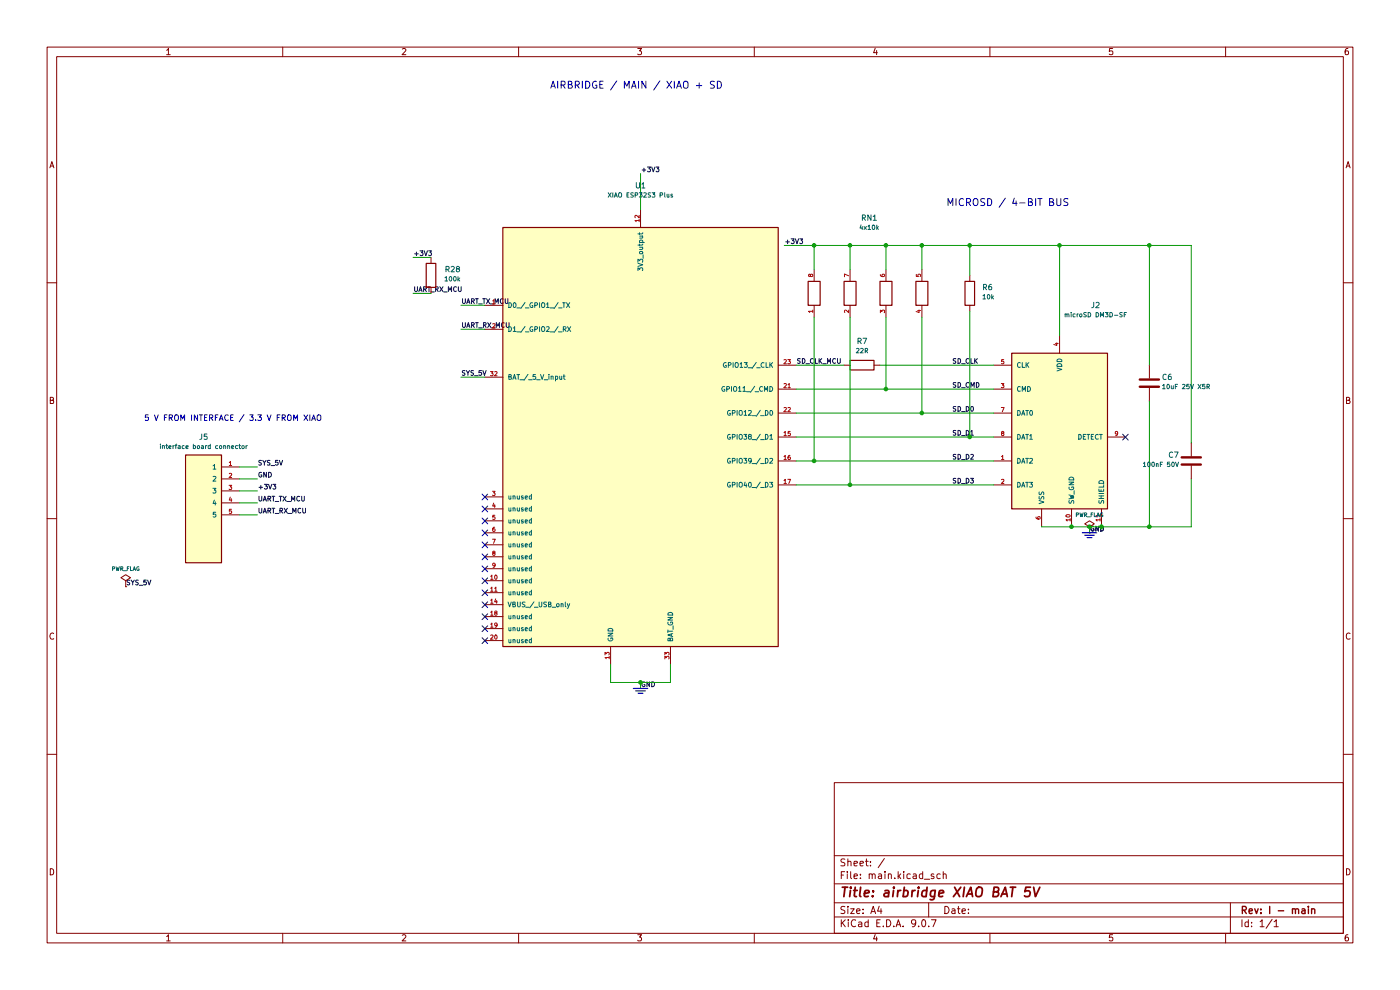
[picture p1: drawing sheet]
(kicad_sch
 (version 20250114)
 (generator "eeschema")
 (generator_version "9.0")
 (paper "A4")
 (title_block
  (title "airbridge XIAO BAT 5V")
  (rev "I - main"))
 (lib_symbols
  (symbol "Device:C"
   (pin_numbers (hide yes))
   (pin_names
    (offset 0.254)) (exclude_from_sim no) (in_bom yes) (on_board yes)
   (property "Reference" "C" (at 0.635 2.54 0) (effects (font (size 1.27 1.27)) (justify left)))
   (property "Value" "C" (at 0.635 -2.54 0) (effects (font (size 1.27 1.27)) (justify left)))
   (property "Footprint" "" (at 0.9652 -3.81 0) (effects (font (size 1.27 1.27)) (hide yes)))
   (property "Datasheet" "~" (at 0 0 0) (effects (font (size 1.27 1.27)) (hide yes)))
   (property "Description" "Unpolarized capacitor" (at 0 0 0) (effects (font (size 1.27 1.27)) (hide yes)))
   (symbol "C_0_1"
    (polyline (pts (xy -2.032 0.762) (xy 2.032 0.762)) (stroke (width 0.508) (type default)) (fill (type none)))
    (polyline (pts (xy -2.032 -0.762) (xy 2.032 -0.762)) (stroke (width 0.508) (type default)) (fill (type none))))
   (symbol "C_1_1"
    (pin passive line (at 0 3.81 270) (length 2.794) (name "~" (effects (font (size 1.27 1.27)))) (number "1" (effects (font (size 1.27 1.27)))))
    (pin passive line (at 0 -3.81 90) (length 2.794) (name "~" (effects (font (size 1.27 1.27)))) (number "2" (effects (font (size 1.27 1.27))))))
   (embedded_fonts no))
  (symbol "Device:D_Schottky"
   (pin_numbers (hide yes))
   (pin_names
    (offset 1.016) (hide yes)) (exclude_from_sim no) (in_bom yes) (on_board yes)
   (property "Reference" "D" (at 0 2.54 0) (effects (font (size 1.27 1.27))))
   (property "Value" "D_Schottky" (at 0 -2.54 0) (effects (font (size 1.27 1.27))))
   (property "Footprint" "" (at 0 0 0) (effects (font (size 1.27 1.27)) (hide yes)))
   (property "Datasheet" "~" (at 0 0 0) (effects (font (size 1.27 1.27)) (hide yes)))
   (property "Description" "Schottky diode" (at 0 0 0) (effects (font (size 1.27 1.27)) (hide yes)))
   (symbol "D_Schottky_0_1"
    (polyline (pts (xy -1.905 0.635) (xy -1.905 1.27) (xy -1.27 1.27) (xy -1.27 -1.27) (xy -0.635 -1.27) (xy -0.635 -0.635)) (stroke (width 0.254) (type default)) (fill (type none)))
    (polyline (pts (xy 1.27 1.27) (xy 1.27 -1.27) (xy -1.27 0) (xy 1.27 1.27)) (stroke (width 0.254) (type default)) (fill (type none)))
    (polyline (pts (xy 1.27 0) (xy -1.27 0)) (stroke (width 0) (type default)) (fill (type none))))
   (symbol "D_Schottky_1_1"
    (pin passive line (at -3.81 0 0) (length 2.54) (name "K" (effects (font (size 1.27 1.27)))) (number "1" (effects (font (size 1.27 1.27)))))
    (pin passive line (at 3.81 0 180) (length 2.54) (name "A" (effects (font (size 1.27 1.27)))) (number "2" (effects (font (size 1.27 1.27))))))
   (embedded_fonts no))
  (symbol "Device:D_Zener"
   (pin_numbers (hide yes))
   (pin_names
    (offset 1.016) (hide yes)) (exclude_from_sim no) (in_bom yes) (on_board yes)
   (property "Reference" "D" (at 0 2.54 0) (effects (font (size 1.27 1.27))))
   (property "Value" "D_Zener" (at 0 -2.54 0) (effects (font (size 1.27 1.27))))
   (property "Footprint" "" (at 0 0 0) (effects (font (size 1.27 1.27)) (hide yes)))
   (property "Datasheet" "~" (at 0 0 0) (effects (font (size 1.27 1.27)) (hide yes)))
   (property "Description" "Zener diode" (at 0 0 0) (effects (font (size 1.27 1.27)) (hide yes)))
   (symbol "D_Zener_0_1"
    (polyline (pts (xy -1.27 -1.27) (xy -1.27 1.27) (xy -0.762 1.27)) (stroke (width 0.254) (type default)) (fill (type none)))
    (polyline (pts (xy 1.27 0) (xy -1.27 0)) (stroke (width 0) (type default)) (fill (type none)))
    (polyline (pts (xy 1.27 -1.27) (xy 1.27 1.27) (xy -1.27 0) (xy 1.27 -1.27)) (stroke (width 0.254) (type default)) (fill (type none))))
   (symbol "D_Zener_1_1"
    (pin passive line (at -3.81 0 0) (length 2.54) (name "K" (effects (font (size 1.27 1.27)))) (number "1" (effects (font (size 1.27 1.27)))))
    (pin passive line (at 3.81 0 180) (length 2.54) (name "A" (effects (font (size 1.27 1.27)))) (number "2" (effects (font (size 1.27 1.27))))))
   (embedded_fonts no))
  (symbol "Device:L"
   (pin_numbers (hide yes))
   (pin_names
    (offset 1.016) (hide yes)) (exclude_from_sim no) (in_bom yes) (on_board yes)
   (property "Reference" "L" (at -1.27 0 90) (effects (font (size 1.27 1.27))))
   (property "Value" "L" (at 1.905 0 90) (effects (font (size 1.27 1.27))))
   (property "Footprint" "" (at 0 0 0) (effects (font (size 1.27 1.27)) (hide yes)))
   (property "Datasheet" "~" (at 0 0 0) (effects (font (size 1.27 1.27)) (hide yes)))
   (property "Description" "Inductor" (at 0 0 0) (effects (font (size 1.27 1.27)) (hide yes)))
   (symbol "L_0_1"
    (arc (start 0 2.54) (mid 0.6323 1.905) (end 0 1.27) (stroke (width 0) (type default)) (fill (type none)))
    (arc (start 0 1.27) (mid 0.6323 0.635) (end 0 0) (stroke (width 0) (type default)) (fill (type none)))
    (arc (start 0 0) (mid 0.6323 -0.635) (end 0 -1.27) (stroke (width 0) (type default)) (fill (type none)))
    (arc (start 0 -1.27) (mid 0.6323 -1.905) (end 0 -2.54) (stroke (width 0) (type default)) (fill (type none))))
   (symbol "L_1_1"
    (pin passive line (at 0 3.81 270) (length 1.27) (name "1" (effects (font (size 1.27 1.27)))) (number "1" (effects (font (size 1.27 1.27)))))
    (pin passive line (at 0 -3.81 90) (length 1.27) (name "2" (effects (font (size 1.27 1.27)))) (number "2" (effects (font (size 1.27 1.27))))))
   (embedded_fonts no))
  (symbol "Device:R"
   (pin_numbers (hide yes))
   (pin_names
    (offset 0)) (exclude_from_sim no) (in_bom yes) (on_board yes)
   (property "Reference" "R" (at 2.032 0 90) (effects (font (size 1.27 1.27))))
   (property "Value" "R" (at 0 0 90) (effects (font (size 1.27 1.27))))
   (property "Footprint" "" (at -1.778 0 90) (effects (font (size 1.27 1.27)) (hide yes)))
   (property "Datasheet" "~" (at 0 0 0) (effects (font (size 1.27 1.27)) (hide yes)))
   (property "Description" "Resistor" (at 0 0 0) (effects (font (size 1.27 1.27)) (hide yes)))
   (symbol "R_0_1"
    (rectangle (start -1.016 -2.54) (end 1.016 2.54) (stroke (width 0.254) (type default)) (fill (type none))))
   (symbol "R_1_1"
    (pin passive line (at 0 3.81 270) (length 1.27) (name "~" (effects (font (size 1.27 1.27)))) (number "1" (effects (font (size 1.27 1.27)))))
    (pin passive line (at 0 -3.81 90) (length 1.27) (name "~" (effects (font (size 1.27 1.27)))) (number "2" (effects (font (size 1.27 1.27))))))
   (embedded_fonts no))
  (symbol "Transistor_BJT:Q_NPN_BEC"
   (pin_names
    (offset 0) (hide yes)) (exclude_from_sim no) (in_bom yes) (on_board yes)
   (property "Reference" "Q" (at 5.08 1.27 0) (effects (font (size 1.27 1.27)) (justify left)))
   (property "Value" "Q_NPN_BEC" (at 5.08 -1.27 0) (effects (font (size 1.27 1.27)) (justify left)))
   (property "Footprint" "" (at 5.08 2.54 0) (effects (font (size 1.27 1.27)) (hide yes)))
   (property "Datasheet" "~" (at 0 0 0) (effects (font (size 1.27 1.27)) (hide yes)))
   (property "Description" "NPN transistor, base/emitter/collector" (at 0 0 0) (effects (font (size 1.27 1.27)) (hide yes)))
   (property "Sim.Device" "NPN" (at 0 0 0) (effects (font (size 1.27 1.27)) (hide yes)))
   (property "Sim.Pins" "1=B 2=E 3=C" (at 0 0 0) (effects (font (size 1.27 1.27)) (hide yes)))
   (symbol "Q_NPN_BEC_0_1"
    (polyline (pts (xy -2.54 0) (xy 0.635 0)) (stroke (width 0) (type default)) (fill (type none)))
    (polyline (pts (xy 0.635 1.905) (xy 0.635 -1.905)) (stroke (width 0.508) (type default)) (fill (type none)))
    (circle (center 1.27 0) (radius 2.8194) (stroke (width 0.254) (type default)) (fill (type none))))
   (symbol "Q_NPN_BEC_1_1"
    (polyline (pts (xy 0.635 0.635) (xy 2.54 2.54)) (stroke (width 0) (type default)) (fill (type none)))
    (polyline (pts (xy 0.635 -0.635) (xy 2.54 -2.54)) (stroke (width 0) (type default)) (fill (type none)))
    (polyline (pts (xy 1.27 -1.778) (xy 1.778 -1.27) (xy 2.286 -2.286) (xy 1.27 -1.778)) (stroke (width 0) (type default)) (fill (type outline)))
    (pin input line (at -5.08 0 0) (length 2.54) (name "B" (effects (font (size 1.27 1.27)))) (number "1" (effects (font (size 1.27 1.27)))))
    (pin passive line (at 2.54 5.08 270) (length 2.54) (name "C" (effects (font (size 1.27 1.27)))) (number "3" (effects (font (size 1.27 1.27)))))
    (pin passive line (at 2.54 -5.08 90) (length 2.54) (name "E" (effects (font (size 1.27 1.27)))) (number "2" (effects (font (size 1.27 1.27))))))
   (embedded_fonts no))
  (symbol "airbridge:Interboard"
   (pin_names
    (offset 0.762)) (exclude_from_sim no) (in_bom yes) (on_board yes)
   (property "Reference" "U" (at 0 0 0) (effects (font (size 1 1))))
   (property "Value" "Interboard" (at 0 0 0) (effects (font (size 1 1))))
   (property "Footprint" "" (at 0 0 0) (effects (font (size 1.27 1.27)) (hide yes)))
   (property "Datasheet" "" (at 0 0 0) (effects (font (size 1.27 1.27)) (hide yes)))
   (property "Description" "" (at 0 0 0) (effects (font (size 1.27 1.27)) (hide yes)))
   (symbol "Interboard_0_1"
    (rectangle (start -3.81 11.43) (end 3.81 -11.43) (stroke (width 0.254) (type default)) (fill (type background))))
   (symbol "Interboard_1_1"
    (pin passive line (at 7.62 8.89 180) (length 3.81) (name "1" (effects (font (size 1 1)))) (number "1" (effects (font (size 0.9 0.9)))))
    (pin passive line (at 7.62 6.35 180) (length 3.81) (name "2" (effects (font (size 1 1)))) (number "2" (effects (font (size 0.9 0.9)))))
    (pin passive line (at 7.62 3.81 180) (length 3.81) (name "3" (effects (font (size 1 1)))) (number "3" (effects (font (size 0.9 0.9)))))
    (pin passive line (at 7.62 1.27 180) (length 3.81) (name "4" (effects (font (size 1 1)))) (number "4" (effects (font (size 0.9 0.9)))))
    (pin passive line (at 7.62 -1.27 180) (length 3.81) (name "5" (effects (font (size 1 1)))) (number "5" (effects (font (size 0.9 0.9))))))
   (embedded_fonts no))
  (symbol "airbridge:J2"
   (pin_names
    (offset 0.762)) (exclude_from_sim no) (in_bom yes) (on_board yes)
   (property "Reference" "U" (at 0 0 0) (effects (font (size 1 1))))
   (property "Value" "J2" (at 0 0 0) (effects (font (size 1 1))))
   (property "Footprint" "" (at 0 0 0) (effects (font (size 1.27 1.27)) (hide yes)))
   (property "Datasheet" "" (at 0 0 0) (effects (font (size 1.27 1.27)) (hide yes)))
   (property "Description" "" (at 0 0 0) (effects (font (size 1.27 1.27)) (hide yes)))
   (symbol "J2_0_1"
    (rectangle (start -10.16 17.78) (end 10.16 -15.24) (stroke (width 0.254) (type default)) (fill (type background))))
   (symbol "J2_1_1"
    (pin input line (at -13.97 15.24 0) (length 3.81) (name "CLK" (effects (font (size 1 1)))) (number "5" (effects (font (size 0.9 0.9)))))
    (pin bidirectional line (at -13.97 10.16 0) (length 3.81) (name "CMD" (effects (font (size 1 1)))) (number "3" (effects (font (size 0.9 0.9)))))
    (pin bidirectional line (at -13.97 5.08 0) (length 3.81) (name "DAT0" (effects (font (size 1 1)))) (number "7" (effects (font (size 0.9 0.9)))))
    (pin bidirectional line (at -13.97 0 0) (length 3.81) (name "DAT1" (effects (font (size 1 1)))) (number "8" (effects (font (size 0.9 0.9)))))
    (pin bidirectional line (at -13.97 -5.08 0) (length 3.81) (name "DAT2" (effects (font (size 1 1)))) (number "1" (effects (font (size 0.9 0.9)))))
    (pin bidirectional line (at -13.97 -10.16 0) (length 3.81) (name "DAT3" (effects (font (size 1 1)))) (number "2" (effects (font (size 0.9 0.9)))))
    (pin power_in line (at -3.81 -19.05 90) (length 3.81) (name "VSS" (effects (font (size 1 1)))) (number "6" (effects (font (size 0.9 0.9)))))
    (pin power_in line (at 0 21.59 270) (length 3.81) (name "VDD" (effects (font (size 1 1)))) (number "4" (effects (font (size 0.9 0.9)))))
    (pin passive line (at 2.54 -19.05 90) (length 3.81) (name "SW_GND" (effects (font (size 1 1)))) (number "10" (effects (font (size 0.9 0.9)))))
    (pin passive line (at 8.89 -19.05 90) (length 3.81) (name "SHIELD" (effects (font (size 1 1)))) (number "11" (effects (font (size 0.9 0.9)))))
    (pin passive line (at 13.97 0 180) (length 3.81) (name "DETECT" (effects (font (size 1 1)))) (number "9" (effects (font (size 0.9 0.9))))))
   (embedded_fonts no))
  (symbol "airbridge:SDPullups"
   (pin_names (hide yes)) (exclude_from_sim no) (in_bom yes) (on_board yes)
   (property "Reference" "RN" (at 0 0 0) (effects (font (size 1 1))))
   (property "Value" "4x10k" (at 0 0 0) (effects (font (size 1 1))))
   (property "Footprint" "" (at 0 0 0) (effects (font (size 1.27 1.27)) (hide yes)))
   (property "Datasheet" "" (at 0 0 0) (effects (font (size 1.27 1.27)) (hide yes)))
   (property "Description" "" (at 0 0 0) (effects (font (size 1.27 1.27)) (hide yes)))
   (symbol "SDPullups_0_1"
    (rectangle (start -1.27 2.54) (end 1.27 -2.54) (stroke (width 0.254) (type default)) (fill (type none)))
    (rectangle (start 6.35 2.54) (end 8.89 -2.54) (stroke (width 0.254) (type default)) (fill (type none)))
    (rectangle (start 13.97 2.54) (end 16.51 -2.54) (stroke (width 0.254) (type default)) (fill (type none)))
    (rectangle (start 21.59 2.54) (end 24.13 -2.54) (stroke (width 0.254) (type default)) (fill (type none))))
   (symbol "SDPullups_1_1"
    (pin passive line (at 0 5.08 270) (length 2.54) (name "~" (effects (font (size 1 1)))) (number "8" (effects (font (size 0.9 0.9)))))
    (pin passive line (at 0 -5.08 90) (length 2.54) (name "~" (effects (font (size 1 1)))) (number "1" (effects (font (size 0.9 0.9)))))
    (pin passive line (at 7.62 5.08 270) (length 2.54) (name "~" (effects (font (size 1 1)))) (number "7" (effects (font (size 0.9 0.9)))))
    (pin passive line (at 7.62 -5.08 90) (length 2.54) (name "~" (effects (font (size 1 1)))) (number "2" (effects (font (size 0.9 0.9)))))
    (pin passive line (at 15.24 5.08 270) (length 2.54) (name "~" (effects (font (size 1 1)))) (number "6" (effects (font (size 0.9 0.9)))))
    (pin passive line (at 15.24 -5.08 90) (length 2.54) (name "~" (effects (font (size 1 1)))) (number "3" (effects (font (size 0.9 0.9)))))
    (pin passive line (at 22.86 5.08 270) (length 2.54) (name "~" (effects (font (size 1 1)))) (number "5" (effects (font (size 0.9 0.9)))))
    (pin passive line (at 22.86 -5.08 90) (length 2.54) (name "~" (effects (font (size 1 1)))) (number "4" (effects (font (size 0.9 0.9))))))
   (embedded_fonts no))
  (symbol "airbridge:U1"
   (pin_names
    (offset 0.762)) (exclude_from_sim no) (in_bom yes) (on_board yes)
   (property "Reference" "U" (at 0 0 0) (effects (font (size 1 1))))
   (property "Value" "U1" (at 0 0 0) (effects (font (size 1 1))))
   (property "Footprint" "" (at 0 0 0) (effects (font (size 1.27 1.27)) (hide yes)))
   (property "Datasheet" "" (at 0 0 0) (effects (font (size 1.27 1.27)) (hide yes)))
   (property "Description" "" (at 0 0 0) (effects (font (size 1.27 1.27)) (hide yes)))
   (symbol "U1_0_1"
    (rectangle (start -29.21 44.45) (end 29.21 -44.45) (stroke (width 0.254) (type default)) (fill (type background))))
   (symbol "U1_1_1"
    (pin output line (at -33.02 27.94 0) (length 3.81) (name "D0_/_GPIO1_/_TX" (effects (font (size 1 1)))) (number "1" (effects (font (size 0.9 0.9)))))
    (pin input line (at -33.02 22.86 0) (length 3.81) (name "D1_/_GPIO2_/_RX" (effects (font (size 1 1)))) (number "2" (effects (font (size 0.9 0.9)))))
    (pin power_in line (at -33.02 12.7 0) (length 3.81) (name "BAT_/_5_V_input" (effects (font (size 1 1)))) (number "32" (effects (font (size 0.9 0.9)))))
    (pin passive line (at -33.02 -12.7 0) (length 3.81) (name "unused" (effects (font (size 1 1)))) (number "3" (effects (font (size 0.9 0.9)))))
    (pin passive line (at -33.02 -15.24 0) (length 3.81) (name "unused" (effects (font (size 1 1)))) (number "4" (effects (font (size 0.9 0.9)))))
    (pin passive line (at -33.02 -17.78 0) (length 3.81) (name "unused" (effects (font (size 1 1)))) (number "5" (effects (font (size 0.9 0.9)))))
    (pin passive line (at -33.02 -20.32 0) (length 3.81) (name "unused" (effects (font (size 1 1)))) (number "6" (effects (font (size 0.9 0.9)))))
    (pin passive line (at -33.02 -22.86 0) (length 3.81) (name "unused" (effects (font (size 1 1)))) (number "7" (effects (font (size 0.9 0.9)))))
    (pin passive line (at -33.02 -25.4 0) (length 3.81) (name "unused" (effects (font (size 1 1)))) (number "8" (effects (font (size 0.9 0.9)))))
    (pin passive line (at -33.02 -27.94 0) (length 3.81) (name "unused" (effects (font (size 1 1)))) (number "9" (effects (font (size 0.9 0.9)))))
    (pin passive line (at -33.02 -30.48 0) (length 3.81) (name "unused" (effects (font (size 1 1)))) (number "10" (effects (font (size 0.9 0.9)))))
    (pin passive line (at -33.02 -33.02 0) (length 3.81) (name "unused" (effects (font (size 1 1)))) (number "11" (effects (font (size 0.9 0.9)))))
    (pin passive line (at -33.02 -35.56 0) (length 3.81) (name "VBUS_/_USB_only" (effects (font (size 1 1)))) (number "14" (effects (font (size 0.9 0.9)))))
    (pin passive line (at -33.02 -38.1 0) (length 3.81) (name "unused" (effects (font (size 1 1)))) (number "18" (effects (font (size 0.9 0.9)))))
    (pin passive line (at -33.02 -40.64 0) (length 3.81) (name "unused" (effects (font (size 1 1)))) (number "19" (effects (font (size 0.9 0.9)))))
    (pin passive line (at -33.02 -43.18 0) (length 3.81) (name "unused" (effects (font (size 1 1)))) (number "20" (effects (font (size 0.9 0.9)))))
    (pin power_in line (at -6.35 -48.26 90) (length 3.81) (name "GND" (effects (font (size 1 1)))) (number "13" (effects (font (size 0.9 0.9)))))
    (pin power_out line (at 0 48.26 270) (length 3.81) (name "3V3_output" (effects (font (size 1 1)))) (number "12" (effects (font (size 0.9 0.9)))))
    (pin power_in line (at 6.35 -48.26 90) (length 3.81) (name "BAT_GND" (effects (font (size 1 1)))) (number "33" (effects (font (size 0.9 0.9)))))
    (pin bidirectional line (at 33.02 15.24 180) (length 3.81) (name "GPIO13_/_CLK" (effects (font (size 1 1)))) (number "23" (effects (font (size 0.9 0.9)))))
    (pin bidirectional line (at 33.02 10.16 180) (length 3.81) (name "GPIO11_/_CMD" (effects (font (size 1 1)))) (number "21" (effects (font (size 0.9 0.9)))))
    (pin bidirectional line (at 33.02 5.08 180) (length 3.81) (name "GPIO12_/_D0" (effects (font (size 1 1)))) (number "22" (effects (font (size 0.9 0.9)))))
    (pin bidirectional line (at 33.02 0 180) (length 3.81) (name "GPIO38_/_D1" (effects (font (size 1 1)))) (number "15" (effects (font (size 0.9 0.9)))))
    (pin bidirectional line (at 33.02 -5.08 180) (length 3.81) (name "GPIO39_/_D2" (effects (font (size 1 1)))) (number "16" (effects (font (size 0.9 0.9)))))
    (pin bidirectional line (at 33.02 -10.16 180) (length 3.81) (name "GPIO40_/_D3" (effects (font (size 1 1)))) (number "17" (effects (font (size 0.9 0.9))))))
   (embedded_fonts no))
  (symbol "power:PWR_FLAG"
   (power)
   (pin_numbers (hide yes))
   (pin_names
    (offset 0) (hide yes)) (exclude_from_sim no) (in_bom yes) (on_board yes)
   (property "Reference" "#FLG" (at 0 1.905 0) (effects (font (size 1.27 1.27)) (hide yes)))
   (property "Value" "PWR_FLAG" (at 0 3.81 0) (effects (font (size 1.27 1.27))))
   (property "Footprint" "" (at 0 0 0) (effects (font (size 1.27 1.27)) (hide yes)))
   (property "Datasheet" "~" (at 0 0 0) (effects (font (size 1.27 1.27)) (hide yes)))
   (property "Description" "Special symbol for telling ERC where power comes from" (at 0 0 0) (effects (font (size 1.27 1.27)) (hide yes)))
   (symbol "PWR_FLAG_0_0"
    (pin power_out line (at 0 0 90) (length 0) (name "~" (effects (font (size 1.27 1.27)))) (number "1" (effects (font (size 1.27 1.27))))))
   (symbol "PWR_FLAG_0_1"
    (polyline (pts (xy 0 0) (xy 0 1.27) (xy -1.016 1.905) (xy 0 2.54) (xy 1.016 1.905) (xy 0 1.27)) (stroke (width 0) (type default)) (fill (type none))))
   (embedded_fonts no)))
 (text "MICROSD / 4-BIT BUS"
  (exclude_from_sim no)
  (at 200.66 43.18 0)
  (effects (font (size 1.5 1.5)) (justify left)))
 (text "AIRBRIDGE / MAIN / XIAO + SD"
  (exclude_from_sim no)
  (at 116.586 18.288 0)
  (effects (font (size 1.5 1.5)) (justify left)))
 (text "5 V FROM INTERFACE / 3.3 V FROM XIAO"
  (exclude_from_sim no)
  (at 30.48 88.9 0)
  (effects (font (size 1.2 1.2)) (justify left)))
 (junction
  (at 224.79 52.07)
  (diameter 0)
  (color 0 0 0 0))
 (junction
  (at 187.96 52.07)
  (diameter 0)
  (color 0 0 0 0))
 (junction
  (at 180.34 52.07)
  (diameter 0)
  (color 0 0 0 0))
 (junction
  (at 180.34 102.87)
  (diameter 0)
  (color 0 0 0 0))
 (junction
  (at 243.84 52.07)
  (diameter 0)
  (color 0 0 0 0))
 (junction
  (at 227.33 111.76)
  (diameter 0)
  (color 0 0 0 0))
 (junction
  (at 233.68 111.76)
  (diameter 0)
  (color 0 0 0 0))
 (junction
  (at 205.74 52.07)
  (diameter 0)
  (color 0 0 0 0))
 (junction
  (at 195.58 87.63)
  (diameter 0)
  (color 0 0 0 0))
 (junction
  (at 205.74 92.71)
  (diameter 0)
  (color 0 0 0 0))
 (junction
  (at 231.14 111.76)
  (diameter 0)
  (color 0 0 0 0))
 (junction
  (at 195.58 52.07)
  (diameter 0)
  (color 0 0 0 0))
 (junction
  (at 172.72 97.79)
  (diameter 0)
  (color 0 0 0 0))
 (junction
  (at 135.89 144.78)
  (diameter 0)
  (color 0 0 0 0))
 (junction
  (at 243.84 111.76)
  (diameter 0)
  (color 0 0 0 0))
 (junction
  (at 187.96 82.55)
  (diameter 0)
  (color 0 0 0 0))
 (junction
  (at 172.72 52.07)
  (diameter 0)
  (color 0 0 0 0))
 (no_connect
  (at 102.87 105.41))
 (no_connect
  (at 102.87 107.95))
 (no_connect
  (at 102.87 118.11))
 (no_connect
  (at 102.87 110.49))
 (no_connect
  (at 102.87 133.35))
 (no_connect
  (at 102.87 120.65))
 (no_connect
  (at 102.87 113.03))
 (no_connect
  (at 238.76 92.71))
 (no_connect
  (at 102.87 128.27))
 (no_connect
  (at 102.87 115.57))
 (no_connect
  (at 102.87 123.19))
 (no_connect
  (at 102.87 135.89))
 (no_connect
  (at 102.87 125.73))
 (no_connect
  (at 102.87 130.81))
 (wire
  (pts (xy 252.73 52.07) (xy 252.73 93.98))
  (stroke (width 0) (type default)))
 (wire
  (pts (xy 135.89 144.78) (xy 135.89 146.05))
  (stroke (width 0) (type default)))
 (wire
  (pts (xy 142.24 140.97) (xy 142.24 144.78))
  (stroke (width 0) (type default)))
 (wire
  (pts (xy 195.58 52.07) (xy 195.58 57.15))
  (stroke (width 0) (type default)))
 (wire
  (pts (xy 180.34 52.07) (xy 180.34 57.15))
  (stroke (width 0) (type default)))
 (wire
  (pts (xy 186.69 77.47) (xy 210.82 77.47))
  (stroke (width 0) (type default)))
 (wire
  (pts (xy 187.96 67.31) (xy 187.96 82.55))
  (stroke (width 0) (type default)))
 (wire
  (pts (xy 220.98 111.76) (xy 227.33 111.76))
  (stroke (width 0) (type default)))
 (wire
  (pts (xy 187.96 52.07) (xy 195.58 52.07))
  (stroke (width 0) (type default)))
 (wire
  (pts (xy 168.91 87.63) (xy 195.58 87.63))
  (stroke (width 0) (type default)))
 (polyline
  (pts (xy 134.874 146.558) (xy 136.906 146.558))
  (stroke (width 0.254) (type default)))
 (wire
  (pts (xy 102.87 80.01) (xy 97.79 80.01))
  (stroke (width 0) (type default)))
 (wire
  (pts (xy 172.72 67.31) (xy 172.72 97.79))
  (stroke (width 0) (type default)))
 (wire
  (pts (xy 168.91 82.55) (xy 187.96 82.55))
  (stroke (width 0) (type default)))
 (wire
  (pts (xy 224.79 52.07) (xy 243.84 52.07))
  (stroke (width 0) (type default)))
 (wire
  (pts (xy 102.87 64.77) (xy 97.79 64.77))
  (stroke (width 0) (type default)))
 (wire
  (pts (xy 180.34 102.87) (xy 210.82 102.87))
  (stroke (width 0) (type default)))
 (wire
  (pts (xy 50.8 104.14) (xy 54.61 104.14))
  (stroke (width 0) (type default)))
 (wire
  (pts (xy 166.37 52.07) (xy 172.72 52.07))
  (stroke (width 0) (type default)))
 (wire
  (pts (xy 168.91 77.47) (xy 179.07 77.47))
  (stroke (width 0) (type default)))
 (wire
  (pts (xy 102.87 69.85) (xy 97.79 69.85))
  (stroke (width 0) (type default)))
 (wire
  (pts (xy 233.68 111.76) (xy 243.84 111.76))
  (stroke (width 0) (type default)))
 (wire
  (pts (xy 227.33 111.76) (xy 231.14 111.76))
  (stroke (width 0) (type default)))
 (wire
  (pts (xy 91.44 54.61) (xy 87.63 54.61))
  (stroke (width 0) (type default)))
 (wire
  (pts (xy 172.72 97.79) (xy 210.82 97.79))
  (stroke (width 0) (type default)))
 (polyline
  (pts (xy 230.632 114.046) (xy 231.648 114.046))
  (stroke (width 0.254) (type default)))
 (wire
  (pts (xy 129.54 144.78) (xy 135.89 144.78))
  (stroke (width 0) (type default)))
 (wire
  (pts (xy 243.84 52.07) (xy 243.84 77.47))
  (stroke (width 0) (type default)))
 (wire
  (pts (xy 135.89 44.45) (xy 135.89 36.83))
  (stroke (width 0) (type default)))
 (wire
  (pts (xy 205.74 52.07) (xy 205.74 58.42))
  (stroke (width 0) (type default)))
 (wire
  (pts (xy 187.96 82.55) (xy 210.82 82.55))
  (stroke (width 0) (type default)))
 (wire
  (pts (xy 243.84 52.07) (xy 252.73 52.07))
  (stroke (width 0) (type default)))
 (wire
  (pts (xy 172.72 52.07) (xy 180.34 52.07))
  (stroke (width 0) (type default)))
 (wire
  (pts (xy 50.8 106.68) (xy 54.61 106.68))
  (stroke (width 0) (type default)))
 (wire
  (pts (xy 205.74 92.71) (xy 210.82 92.71))
  (stroke (width 0) (type default)))
 (wire
  (pts (xy 129.54 140.97) (xy 129.54 144.78))
  (stroke (width 0) (type default)))
 (wire
  (pts (xy 180.34 52.07) (xy 187.96 52.07))
  (stroke (width 0) (type default)))
 (wire
  (pts (xy 231.14 111.76) (xy 233.68 111.76))
  (stroke (width 0) (type default)))
 (wire
  (pts (xy 172.72 52.07) (xy 172.72 57.15))
  (stroke (width 0) (type default)))
 (wire
  (pts (xy 205.74 66.04) (xy 205.74 92.71))
  (stroke (width 0) (type default)))
 (polyline
  (pts (xy 229.616 113.03) (xy 232.664 113.03))
  (stroke (width 0.254) (type default)))
 (wire
  (pts (xy 187.96 52.07) (xy 187.96 57.15))
  (stroke (width 0) (type default)))
 (wire
  (pts (xy 50.8 109.22) (xy 54.61 109.22))
  (stroke (width 0) (type default)))
 (wire
  (pts (xy 50.8 99.06) (xy 54.61 99.06))
  (stroke (width 0) (type default)))
 (wire
  (pts (xy 91.44 62.23) (xy 87.63 62.23))
  (stroke (width 0) (type default)))
 (wire
  (pts (xy 135.89 144.78) (xy 142.24 144.78))
  (stroke (width 0) (type default)))
 (wire
  (pts (xy 168.91 97.79) (xy 172.72 97.79))
  (stroke (width 0) (type default)))
 (wire
  (pts (xy 243.84 85.09) (xy 243.84 111.76))
  (stroke (width 0) (type default)))
 (wire
  (pts (xy 243.84 111.76) (xy 252.73 111.76))
  (stroke (width 0) (type default)))
 (polyline
  (pts (xy 134.366 146.05) (xy 137.414 146.05))
  (stroke (width 0.254) (type default)))
 (wire
  (pts (xy 168.91 102.87) (xy 180.34 102.87))
  (stroke (width 0) (type default)))
 (wire
  (pts (xy 195.58 87.63) (xy 210.82 87.63))
  (stroke (width 0) (type default)))
 (wire
  (pts (xy 168.91 92.71) (xy 205.74 92.71))
  (stroke (width 0) (type default)))
 (polyline
  (pts (xy 135.382 147.066) (xy 136.398 147.066))
  (stroke (width 0.254) (type default)))
 (wire
  (pts (xy 231.14 111.76) (xy 231.14 113.03))
  (stroke (width 0) (type default)))
 (wire
  (pts (xy 50.8 101.6) (xy 54.61 101.6))
  (stroke (width 0) (type default)))
 (wire
  (pts (xy 252.73 101.6) (xy 252.73 111.76))
  (stroke (width 0) (type default)))
 (wire
  (pts (xy 195.58 67.31) (xy 195.58 87.63))
  (stroke (width 0) (type default)))
 (wire
  (pts (xy 180.34 67.31) (xy 180.34 102.87))
  (stroke (width 0) (type default)))
 (wire
  (pts (xy 195.58 52.07) (xy 205.74 52.07))
  (stroke (width 0) (type default)))
 (wire
  (pts (xy 205.74 52.07) (xy 224.79 52.07))
  (stroke (width 0) (type default)))
 (wire
  (pts (xy 224.79 52.07) (xy 224.79 71.12))
  (stroke (width 0) (type default)))
 (polyline
  (pts (xy 230.124 113.538) (xy 232.156 113.538))
  (stroke (width 0.254) (type default)))
 (label "SYS_5V"
  (at 54.61 99.06 0)
  (effects (font (size 1 1)) (justify left bottom)))
 (label "SD_D1"
  (at 201.93 92.71 0)
  (effects (font (size 1 1)) (justify left bottom)))
 (label "+3V3"
  (at 166.37 52.07 0)
  (effects (font (size 1 1)) (justify left bottom)))
 (label "SD_CMD"
  (at 201.93 82.55 0)
  (effects (font (size 1 1)) (justify left bottom)))
 (label "SYS_5V"
  (at 97.79 80.01 0)
  (effects (font (size 1 1)) (justify left bottom)))
 (label "GND"
  (at 54.61 101.6 0)
  (effects (font (size 1 1)) (justify left bottom)))
 (label "GND"
  (at 135.89 146.05 0)
  (effects (font (size 1 1)) (justify left bottom)))
 (label "SD_CLK"
  (at 201.93 77.47 0)
  (effects (font (size 1 1)) (justify left bottom)))
 (label "SD_CLK_MCU"
  (at 168.91 77.47 0)
  (effects (font (size 1 1)) (justify left bottom)))
 (label "UART_RX_MCU"
  (at 97.79 69.85 0)
  (effects (font (size 1 1)) (justify left bottom)))
 (label "+3V3"
  (at 135.89 36.83 0)
  (effects (font (size 1 1)) (justify left bottom)))
 (label "GND"
  (at 231.14 113.03 0)
  (effects (font (size 1 1)) (justify left bottom)))
 (label "SD_D2"
  (at 201.93 97.79 0)
  (effects (font (size 1 1)) (justify left bottom)))
 (label "UART_RX_MCU"
  (at 54.61 109.22 0)
  (effects (font (size 1 1)) (justify left bottom)))
 (label "UART_TX_MCU"
  (at 97.79 64.77 0)
  (effects (font (size 1 1)) (justify left bottom)))
 (label "+3V3"
  (at 87.63 54.61 0)
  (effects (font (size 1 1)) (justify left bottom)))
 (label "UART_TX_MCU"
  (at 54.61 106.68 0)
  (effects (font (size 1 1)) (justify left bottom)))
 (label "UART_RX_MCU"
  (at 87.63 62.23 0)
  (effects (font (size 1 1)) (justify left bottom)))
 (label "SD_D3"
  (at 201.93 102.87 0)
  (effects (font (size 1 1)) (justify left bottom)))
 (label "+3V3"
  (at 54.61 104.14 0)
  (effects (font (size 1 1)) (justify left bottom)))
 (label "GND"
  (at 231.14 113.03 0)
  (effects (font (size 1 1)) (justify left bottom)))
 (label "SYS_5V"
  (at 26.67 124.46 0)
  (effects (font (size 1 1)) (justify left bottom)))
 (label "SD_D0"
  (at 201.93 87.63 0)
  (effects (font (size 1 1)) (justify left bottom)))
 (symbol
  (lib_id "Device:R")
  (at 205.74 62.23 0)
  (unit 1)
  (exclude_from_sim no)
  (in_bom yes)
  (on_board yes)
  (dnp no)
  (property "Reference" "R6" (at 208.28 60.96 0) (effects (font (size 1.15 1.15)) (justify left)))
  (property "Value" "10k" (at 208.28 62.992 0) (effects (font (size 0.95 0.95)) (justify left)))
  (property "Footprint" "Resistor_SMD:R_0603_1608Metric" (at 205.74 62.23 0) (effects (font (size 1 1)) (hide yes)))
  (property "Datasheet" "" (at 205.74 62.23 0) (effects (font (size 1.27 1.27))))
  (property "Description" "" (at 205.74 62.23 0) (effects (font (size 1.27 1.27))))
  (property "MPN" "0603WAF1002T5E" (at 205.74 62.23 0) (effects (font (size 1 1)) (hide yes)))
  (property "Manufacturer" "UNI-ROYAL(Uniroyal Elec)" (at 205.74 62.23 0) (effects (font (size 1 1)) (hide yes)))
  (property "LCSC" "C25804" (at 205.74 62.23 0) (effects (font (size 1 1)) (hide yes)))
  (pin "2")
  (pin "1"))
 (symbol
  (lib_id "airbridge:SDPullups")
  (at 172.72 62.23 0)
  (unit 1)
  (exclude_from_sim no)
  (in_bom yes)
  (on_board yes)
  (dnp no)
  (property "Reference" "RN1" (at 184.404 46.228 0) (effects (font (size 1.15 1.15))))
  (property "Value" "4x10k" (at 184.404 48.26 0) (effects (font (size 0.95 0.95))))
  (property "Footprint" "Resistor_SMD:R_Array_Convex_4x0603" (at 172.72 62.23 0) (effects (font (size 1 1)) (hide yes)))
  (property "Datasheet" "" (at 172.72 62.23 0) (effects (font (size 1.27 1.27))))
  (property "Description" "" (at 172.72 62.23 0) (effects (font (size 1.27 1.27))))
  (property "MPN" "4D03WGJ0103T5E" (at 172.72 62.23 0) (effects (font (size 1 1)) (hide yes)))
  (property "Manufacturer" "UNI-ROYAL(Uniroyal Elec)" (at 172.72 62.23 0) (effects (font (size 1 1)) (hide yes)))
  (property "LCSC" "C29718" (at 172.72 62.23 0) (effects (font (size 1 1)) (hide yes)))
  (pin "7")
  (pin "4")
  (pin "2")
  (pin "8")
  (pin "1")
  (pin "6")
  (pin "5")
  (pin "3"))
 (symbol
  (lib_id "power:PWR_FLAG")
  (at 26.67 124.46 0)
  (unit 1)
  (exclude_from_sim no)
  (in_bom no)
  (on_board no)
  (dnp no)
  (property "Reference" "#FLG01" (at 26.67 124.46 0) (effects (font (size 1 1)) (hide yes)))
  (property "Value" "PWR_FLAG" (at 26.67 120.65 0) (effects (font (size 0.8 0.8))))
  (property "Footprint" "" (at 26.67 124.46 0) (effects (font (size 1.27 1.27))))
  (property "Datasheet" "" (at 26.67 124.46 0) (effects (font (size 1.27 1.27))))
  (property "Description" "" (at 26.67 124.46 0) (effects (font (size 1.27 1.27))))
  (pin "1"))
 (symbol
  (lib_id "airbridge:J2")
  (at 224.79 92.71 0)
  (unit 1)
  (exclude_from_sim no)
  (in_bom yes)
  (on_board yes)
  (dnp no)
  (property "Reference" "J2" (at 232.41 64.77 0) (effects (font (size 1.15 1.15))))
  (property "Value" "microSD DM3D-SF" (at 232.41 66.802 0) (effects (font (size 0.95 0.95))))
  (property "Footprint" "Connector_Card:microSD_HC_Hirose_DM3D-SF" (at 224.79 92.71 0) (effects (font (size 1 1)) (hide yes)))
  (property "Datasheet" "" (at 224.79 92.71 0) (effects (font (size 1.27 1.27))))
  (property "Description" "" (at 224.79 92.71 0) (effects (font (size 1.27 1.27))))
  (property "MPN" "DM3D-SF" (at 224.79 92.71 0) (effects (font (size 1 1)) (hide yes)))
  (property "Manufacturer" "HRS(Hirose)" (at 224.79 92.71 0) (effects (font (size 1 1)) (hide yes)))
  (property "LCSC" "C719027" (at 224.79 92.71 0) (effects (font (size 1 1)) (hide yes)))
  (pin "5")
  (pin "6")
  (pin "9")
  (pin "3")
  (pin "8")
  (pin "7")
  (pin "1")
  (pin "2")
  (pin "4")
  (pin "10")
  (pin "11"))
 (symbol
  (lib_id "power:PWR_FLAG")
  (at 231.14 113.03 0)
  (unit 1)
  (exclude_from_sim no)
  (in_bom no)
  (on_board no)
  (dnp no)
  (property "Reference" "#FLG02" (at 231.14 113.03 0) (effects (font (size 1 1)) (hide yes)))
  (property "Value" "PWR_FLAG" (at 231.14 109.22 0) (effects (font (size 0.8 0.8))))
  (property "Footprint" "" (at 231.14 113.03 0) (effects (font (size 1.27 1.27))))
  (property "Datasheet" "" (at 231.14 113.03 0) (effects (font (size 1.27 1.27))))
  (property "Description" "" (at 231.14 113.03 0) (effects (font (size 1.27 1.27))))
  (pin "1"))
 (symbol
  (lib_id "Device:R")
  (at 182.88 77.47 90)
  (unit 1)
  (exclude_from_sim no)
  (in_bom yes)
  (on_board yes)
  (dnp no)
  (property "Reference" "R7" (at 182.88 72.39 90) (effects (font (size 1.15 1.15))))
  (property "Value" "22R" (at 182.88 74.422 90) (effects (font (size 0.95 0.95))))
  (property "Footprint" "Resistor_SMD:R_0603_1608Metric" (at 182.88 77.47 0) (effects (font (size 1 1)) (hide yes)))
  (property "Datasheet" "" (at 182.88 77.47 0) (effects (font (size 1.27 1.27))))
  (property "Description" "" (at 182.88 77.47 0) (effects (font (size 1.27 1.27))))
  (property "MPN" "0603WAF220JT5E" (at 182.88 77.47 0) (effects (font (size 1 1)) (hide yes)))
  (property "Manufacturer" "UNI-ROYAL(Uniroyal Elec)" (at 182.88 77.47 0) (effects (font (size 1 1)) (hide yes)))
  (property "LCSC" "C23345" (at 182.88 77.47 0) (effects (font (size 1 1)) (hide yes)))
  (pin "2")
  (pin "1"))
 (symbol
  (lib_id "airbridge:U1")
  (at 135.89 92.71 0)
  (unit 1)
  (exclude_from_sim no)
  (in_bom yes)
  (on_board yes)
  (dnp no)
  (property "Reference" "U1" (at 135.89 39.37 0) (effects (font (size 1.15 1.15))))
  (property "Value" "XIAO ESP32S3 Plus" (at 135.89 41.402 0) (effects (font (size 0.95 0.95))))
  (property "Footprint" "airbridge:XIAO_Plus_BAT_25P" (at 135.89 92.71 0) (effects (font (size 1 1)) (hide yes)))
  (property "Datasheet" "" (at 135.89 92.71 0) (effects (font (size 1.27 1.27))))
  (property "Description" "" (at 135.89 92.71 0) (effects (font (size 1.27 1.27))))
  (property "MPN" "102010671" (at 135.89 92.71 0) (effects (font (size 1 1)) (hide yes)))
  (property "Manufacturer" "Seeed Studio" (at 135.89 92.71 0) (effects (font (size 1 1)) (hide yes)))
  (pin "11")
  (pin "19")
  (pin "33")
  (pin "2")
  (pin "13")
  (pin "3")
  (pin "1")
  (pin "6")
  (pin "4")
  (pin "32")
  (pin "7")
  (pin "8")
  (pin "5")
  (pin "9")
  (pin "10")
  (pin "14")
  (pin "18")
  (pin "20")
  (pin "12")
  (pin "21")
  (pin "17")
  (pin "16")
  (pin "23")
  (pin "22")
  (pin "15"))
 (symbol
  (lib_id "Device:C")
  (at 243.84 81.28 0)
  (unit 1)
  (exclude_from_sim no)
  (in_bom yes)
  (on_board yes)
  (dnp no)
  (property "Reference" "C6" (at 246.38 80.01 0) (effects (font (size 1.15 1.15)) (justify left)))
  (property "Value" "10uF 25V X5R" (at 246.38 82.042 0) (effects (font (size 0.95 0.95)) (justify left)))
  (property "Footprint" "Capacitor_SMD:C_0805_2012Metric" (at 243.84 81.28 0) (effects (font (size 1 1)) (hide yes)))
  (property "Datasheet" "" (at 243.84 81.28 0) (effects (font (size 1.27 1.27))))
  (property "Description" "" (at 243.84 81.28 0) (effects (font (size 1.27 1.27))))
  (property "MPN" "CL21A106KAYNNNE" (at 243.84 81.28 0) (effects (font (size 1 1)) (hide yes)))
  (property "Manufacturer" "Samsung Electro-Mechanics" (at 243.84 81.28 0) (effects (font (size 1 1)) (hide yes)))
  (property "LCSC" "C15850" (at 243.84 81.28 0) (effects (font (size 1 1)) (hide yes)))
  (pin "1")
  (pin "2"))
 (symbol
  (lib_id "airbridge:Interboard")
  (at 43.18 107.95 0)
  (unit 1)
  (exclude_from_sim no)
  (in_bom yes)
  (on_board yes)
  (dnp no)
  (property "Reference" "J5" (at 43.18 92.71 0) (effects (font (size 1.15 1.15))))
  (property "Value" "interface board connector" (at 43.18 94.742 0) (effects (font (size 0.95 0.95))))
  (property "Footprint" "airbridge:SolderPins_1x05_P1.27mm" (at 43.18 107.95 0) (effects (font (size 1 1)) (hide yes)))
  (property "Datasheet" "" (at 43.18 107.95 0) (effects (font (size 1.27 1.27))))
  (property "Description" "" (at 43.18 107.95 0) (effects (font (size 1.27 1.27))))
  (pin "1")
  (pin "3")
  (pin "2")
  (pin "5")
  (pin "4"))
 (symbol
  (lib_id "Device:C")
  (at 252.73 97.79 0)
  (unit 1)
  (exclude_from_sim no)
  (in_bom yes)
  (on_board yes)
  (dnp no)
  (property "Reference" "C7" (at 250.19 96.52 0) (effects (font (size 1.15 1.15)) (justify right)))
  (property "Value" "100nF 50V" (at 250.19 98.552 0) (effects (font (size 0.95 0.95)) (justify right)))
  (property "Footprint" "Capacitor_SMD:C_0603_1608Metric" (at 252.73 97.79 0) (effects (font (size 1 1)) (hide yes)))
  (property "Datasheet" "" (at 252.73 97.79 0) (effects (font (size 1.27 1.27))))
  (property "Description" "" (at 252.73 97.79 0) (effects (font (size 1.27 1.27))))
  (property "MPN" "CC0603KRX7R9BB104" (at 252.73 97.79 0) (effects (font (size 1 1)) (hide yes)))
  (property "Manufacturer" "YAGEO" (at 252.73 97.79 0) (effects (font (size 1 1)) (hide yes)))
  (property "LCSC" "C14663" (at 252.73 97.79 0) (effects (font (size 1 1)) (hide yes)))
  (pin "1")
  (pin "2"))
 (symbol
  (lib_id "Device:R")
  (at 91.44 58.42 180)
  (unit 1)
  (exclude_from_sim no)
  (in_bom yes)
  (on_board yes)
  (dnp no)
  (property "Reference" "R28" (at 97.79 57.15 0) (effects (font (size 1.15 1.15)) (justify left)))
  (property "Value" "100k" (at 97.79 59.182 0) (effects (font (size 0.95 0.95)) (justify left)))
  (property "Footprint" "Resistor_SMD:R_0603_1608Metric" (at 91.44 58.42 0) (effects (font (size 1 1)) (hide yes)))
  (property "Datasheet" "" (at 91.44 58.42 0) (effects (font (size 1.27 1.27))))
  (property "Description" "" (at 91.44 58.42 0) (effects (font (size 1.27 1.27))))
  (property "MPN" "0603WAF1003T5E" (at 91.44 58.42 0) (effects (font (size 1 1)) (hide yes)))
  (property "Manufacturer" "UNI-ROYAL(Uniroyal Elec)" (at 91.44 58.42 0) (effects (font (size 1 1)) (hide yes)))
  (property "LCSC" "C25803" (at 91.44 58.42 0) (effects (font (size 1 1)) (hide yes)))
  (pin "2")
  (pin "1"))
 (sheet_instances
  (path ""
   (page "1")))
 (embedded_fonts no))
